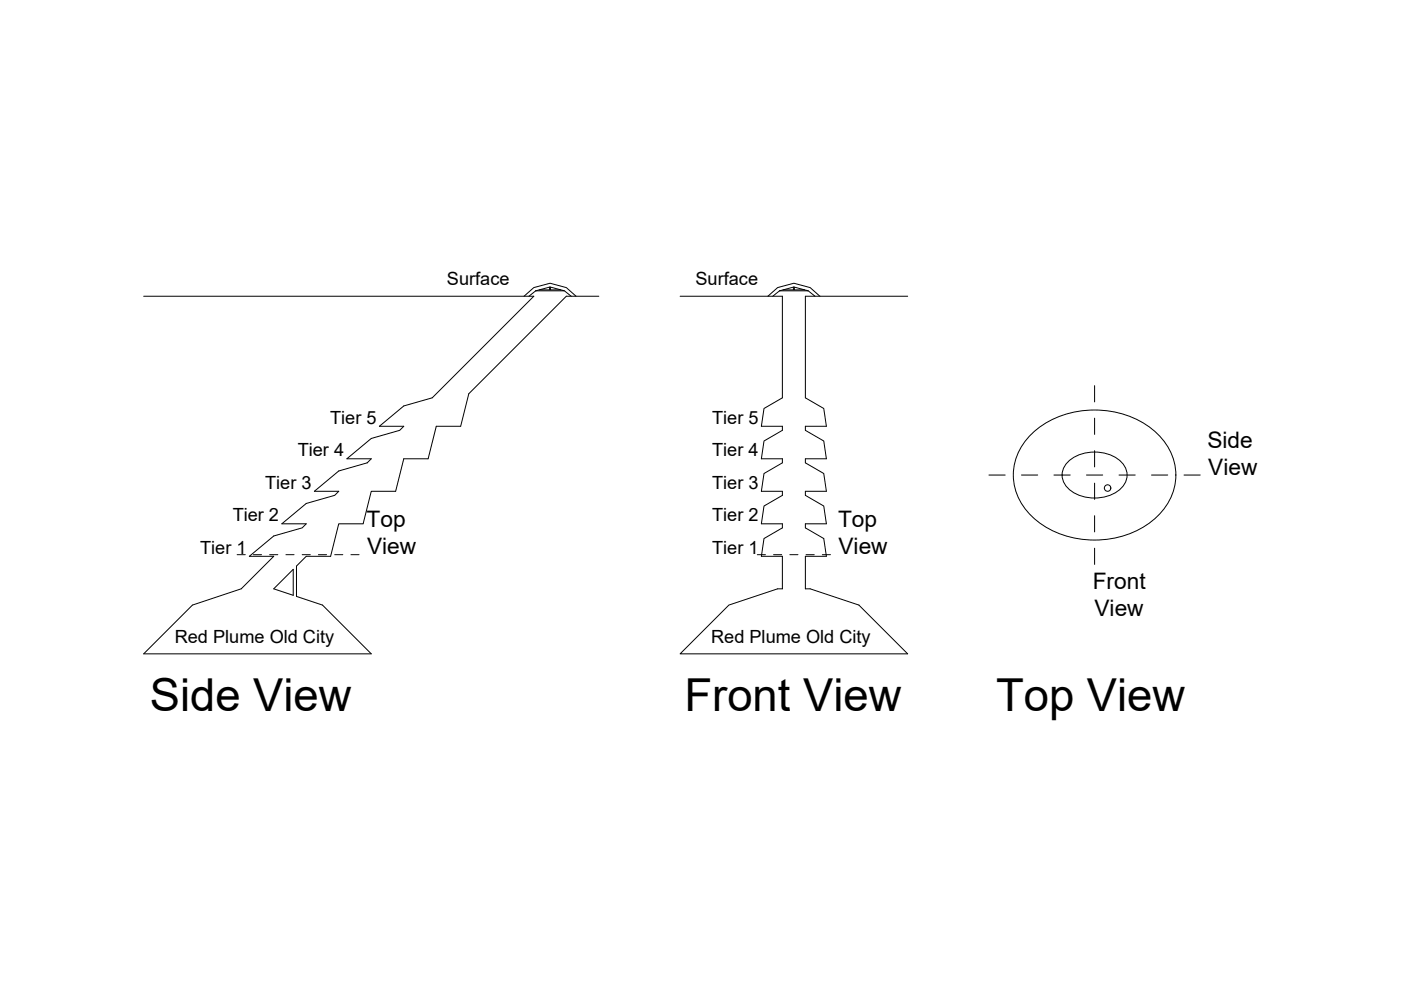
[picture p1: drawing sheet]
<svg xmlns="http://www.w3.org/2000/svg" width="297mm" height="210mm" viewBox="0 0 297 210" stroke-linecap="round" stroke-linejoin="round" font-family="sans-serif">
<!-- layer: Excavation -->
<g fill="none" stroke="#000" stroke-width=".21">
<path d="M113.2 62.8l-21.6 21.5-6 1.8-5.2 4.3h5.2l-.9 .8-6 1.8-5.2 4.3h5.2l-.8 .8-6.1 1.8-5.1 4.3h5.1l-.8 .8-6.1 1.8-5.1 4.3h5.1l-.8 .8-6.1 1.7-5.1 4.4h5.1l-6.9 6.8M120.1 62.8l-20.7 20.7-1.7 6.9h-5.2l-1.7 6.9h-5.2l-1.7 6.9h-5.2l-1.7 6.9h-5.2l-1.7 6.9h-5.2l-2 2v6.5M165.9 62.8v21.5l-3.9 2.3-.6 3.8h4.5v.8l-3.9 2.3-.6 3.8h4.5v.8l-3.9 2.3-.6 3.8h4.5v.8l-3.9 2.3-.6 3.8h4.5v.8l-3.9 2.3-.6 3.8h4.5v6.8M170.8 62.8v21.5l3.9 2.3 .5 3.8h-4.4v.8l3.9 2.3 .5 3.8h-4.4v.8l3.9 2.3 .5 3.8h-4.4v.8l3.9 2.3 .5 3.8h-4.4v.8l3.9 2.3 .5 3.8h-4.4v6.8M218.8 91.9a20.1 20.1 0 0 1 26.6 0 11.8 11.8 0 0 1-1.1 18.6 20.3 20.3 0 0 1-25.5-1 11.7 11.7 0 0 1 0-17.6zM58 124.8l4.2-4.1v5.5"/>
<circle cx="234.8" cy="103.5" r=".69"/>
</g>
<!-- layer: 0 -->
<g fill="none" stroke="#000" stroke-width=".21">
<path d="M30.5 62.8h82.7M120.1 62.8h6.9M144.2 62.8h21.7M170.8 62.8h21.6M226.5 97.8a8.8 8.8 0 0 1 11.1 0 3.9 3.9 0 0 1-.7 6.4 8.6 8.6 0 0 1-10.9-1.2 3.7 3.7 0 0 1 .5-5.2zM232.1 81.8v3.4M232.1 88.7v3.4M232.1 95.6v3.4M50.3 117.6h1.7M53.7 117.6h1.8M57.2 117.6h1.7M60.6 117.6h1.7"/>
<path d="M64.1 117.6h1.7M67.5 117.6h1.7M71 117.6h1.7M74.4 117.6h1.7M160.6 117.6h1.7M164 117.6h1.7M167.5 117.6h1.7M170.9 117.6h1.7M174.3 117.6h1.8M209.7 100.7h3.4M216.6 100.7h3.4M223.5 100.7h3.4"/>
<path d="M230.4 100.7h3.4M232.1 102.4v3.5M232.1 109.3v3.5M232.1 116.2v3.5M237.2 100.7h3.5M244.1 100.7h3.5M251 100.7h3.5M51.1 124.8l-10.3 3.5-10.3 10.3h48.2l-10.3-10.3-5.5-1.8M58 124.8l4.2 1.4M165.9 124.8h-1l-10.4 3.5-10.3 10.3h48.2l-10.3-10.3-10.3-3.5h-1"/>
</g>
<!-- layer: Dome -->
<path d="M111.1 62.8l2.1-1.8 3.4-.9 3.5 .9 2 1.8M113.6 61.7l3-.9 3.1 .9 1.4 1.1M113.6 61.7l-1.5 1.1M113.6 61.7h6.1M116.5 60.9v.6h-2.2M116.7 60.9v.6h2.2M162.8 62.8l2.1-1.8 3.4-.9 3.5 .9 2 1.8M165.3 61.7l3-.9 3.1 .9 1.4 1.1M165.3 61.7h6.1M165.3 61.7l-1.5 1.1M168.2 60.9v.6h-2.2M168.4 60.9v.6h2.2" fill="none" stroke="#000" stroke-width=".21"/>
<g font-size="9.6">
<text x="31.8" y="150.8">Side View</text>
<text x="145.1" y="150.7">Front View</text>
<text x="211.2" y="150.7">Top View</text>
</g>
<g font-size="4.8">
<text x="256" y="94.9">Side</text>
<text x="256.2" y="100.7">View</text>
<text x="77.7" y="111.7">Top</text>
<text x="177.7" y="111.7">Top</text>
<text x="77.8" y="117.5">View</text>
<text x="177.8" y="117.5">View</text>
<text x="231.7" y="124.8">Front</text>
<text x="232.1" y="130.6">View</text>
</g>
<g font-size="3.9">
<text x="94.8" y="60.4">Surface</text>
<text x="147.5" y="60.4">Surface</text>
<text x="70" y="89.9">Tier 5</text>
<text x="151" y="89.9">Tier 5</text>
<text x="63.1" y="96.8">Tier 4</text>
<text x="151" y="96.8">Tier 4</text>
<text x="56.2" y="103.7">Tier 3</text>
<text x="151" y="103.7">Tier 3</text>
<text x="49.3" y="110.6">Tier 2</text>
<text x="151" y="110.6">Tier 2</text>
<text x="42.4" y="117.4">Tier 1</text>
<text x="151" y="117.4">Tier 1</text>
<text x="37.1" y="136.3">Red Plume Old City</text>
<text x="150.8" y="136.3">Red Plume Old City</text>
</g>
</svg>
